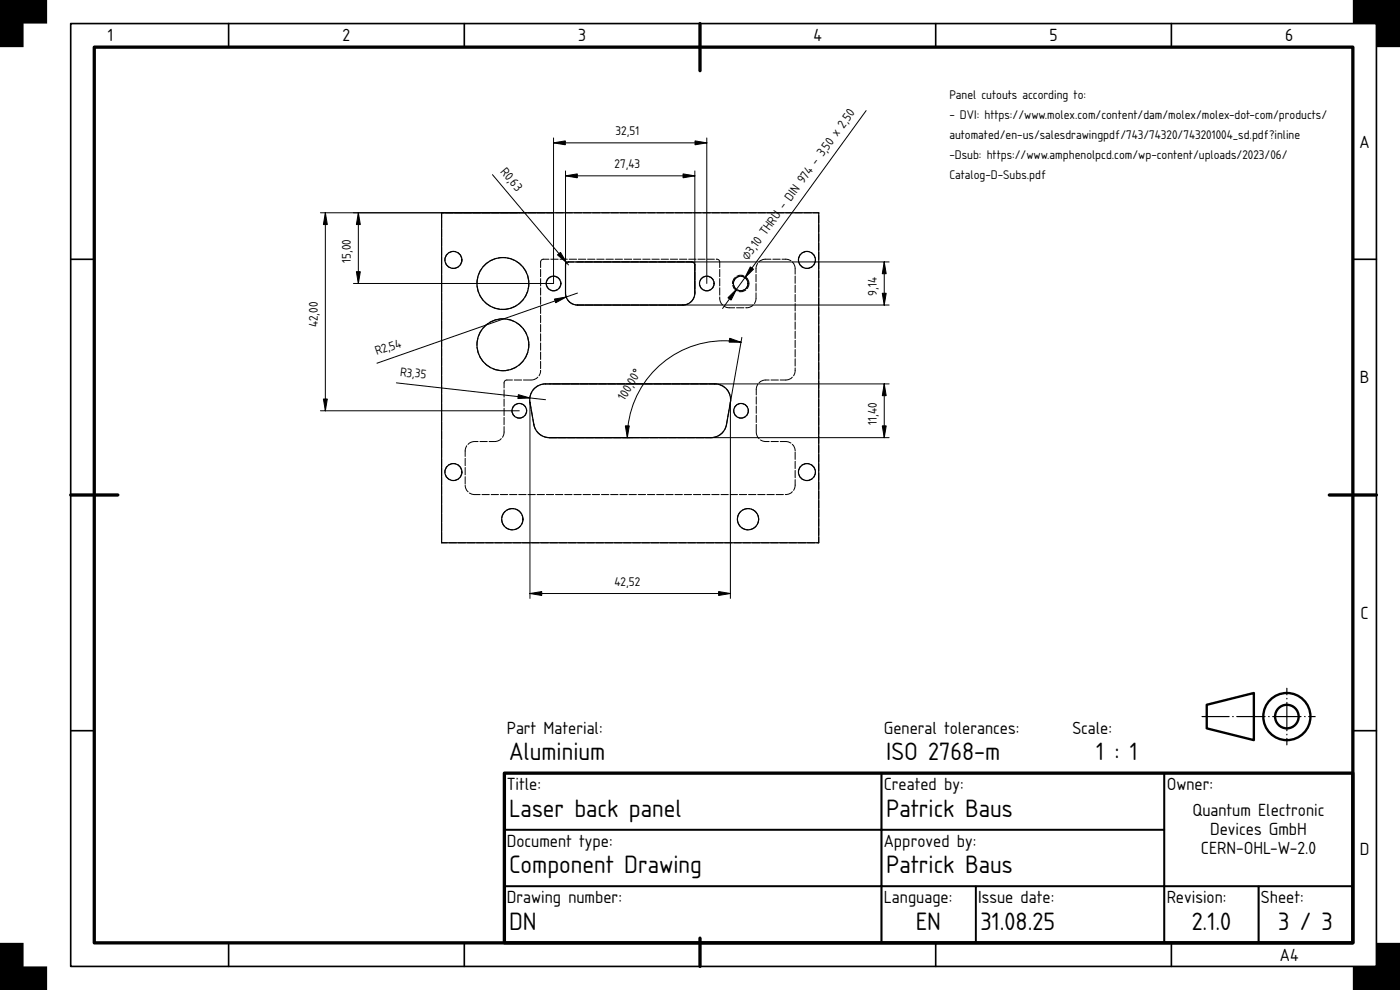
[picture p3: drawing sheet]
<svg xmlns="http://www.w3.org/2000/svg" width="297mm" height="210mm" viewBox="0 0 297 210" stroke-linecap="round" stroke-linejoin="round" font-family="sans-serif">
<path d="M20 10h267v190h-267zM148.5 5v10M15 105h10M282 105h10M107 164h180v36h-180zM148.5 199v6" fill="none" stroke="#000" stroke-width=".7"/>
<g fill="none" stroke="#000" stroke-width=".35">
<path d="M15 5h277v200h-277zM48.5 5v5M98.5 5v5M198.5 5v5M248.5 5v5M15 55h5M287 55h5M15 155h5M287 155h5M107 164h80v12h-80zM107 176h80v12h-80zM187 176h60v12h-60z"/>
<path d="M187 164h60v12h-60zM247 164h40v24h-40zM107 188h80v12h-80zM187 188h20v12h-20zM207 188h40v12h-40zM247 188h20v12h-20zM267 188h20v12h-20zM48.5 200v5M98.5 200v5M198.5 200v5M248.5 200v5"/>
</g>
<path d="M0 0h10v5h-5v5h-5zM287 0h10v10h-5v-5h-5zM0 200h5v5h5v5h-10zM292 200h5v10h-10v-5h5z" fill="#000"/>
<g fill="none" stroke="#000" stroke-width=".5">
<path d="M256 149.5l10-2.5v10l-10-2.5z"/>
<circle cx="273" cy="152" r="5"/>
<circle cx="273" cy="152" r="2.5"/>
</g>
<path d="M255 152h24" fill="none" stroke="#000" stroke-width=".25" stroke-dasharray="6 .7 .1 .7" stroke-dashoffset=".2"/>
<path d="M273 158v-12" fill="none" stroke="#000" stroke-width=".25" stroke-dasharray="6 .7 .1 .7" stroke-dashoffset="4.6"/>
<g fill="#fff">
<path d="M93.7 45.1h80v70h-80z" fill-rule="evenodd"/>
<path d="M113.5 82.3l1.3-.7 .9-.2h35.9a3.4 3.4 0 0 1 3.3 4l-.8 4.7a3.3 3.3 0 0 1-3.3 2.7h-34.2a3.4 3.4 0 0 1-3.3-2.7l-.9-5.2 .2-1.4z" fill-rule="evenodd"/>
<path d="M120.2 55.7l.4-.1h26.2a.63 .63 0 0 1 .6 .6v6a2.54 2.54 0 0 1-2.5 2.5h-22.4a2.54 2.54 0 0 1-2.5-2.5v-6z" fill-rule="evenodd"/>
<circle cx="106.7" cy="60.1" r="5.5"/>
<circle cx="106.7" cy="73.1" r="5.5"/>
<circle cx="108.7" cy="110.1" r="2.25"/>
<circle cx="158.7" cy="110.1" r="2.25"/>
<circle cx="171.2" cy="55.1" r="1.8"/>
<circle cx="96.2" cy="100.1" r="1.8"/>
<circle cx="96.2" cy="55.1" r="1.8"/>
<circle cx="171.2" cy="100.1" r="1.8"/>
<circle cx="157.1" cy="60.1" r="1.55"/>
<circle cx="149.9" cy="60.1" r="1.55"/>
<circle cx="117.4" cy="60.1" r="1.55"/>
<circle cx="110.2" cy="87.1" r="1.55"/>
<circle cx="157.2" cy="87.1" r="1.55"/>
</g>
<g fill="none" stroke="#000" stroke-width=".25">
<path d="M93.7 45.1h80v70h-80zM120.2 55.7l.4-.1h26.2a.63 .63 0 0 1 .6 .6v6a2.54 2.54 0 0 1-2.5 2.5h-22.4a2.54 2.54 0 0 1-2.5-2.5v-6zM113.5 82.3l1.3-.7 .9-.2h35.9a3.4 3.4 0 0 1 3.3 4l-.8 4.7a3.3 3.3 0 0 1-3.3 2.7h-34.2a3.4 3.4 0 0 1-3.3-2.7l-.9-5.2 .2-1.4z"/>
<circle cx="96.2" cy="55.1" r="1.8"/>
<circle cx="171.2" cy="55.1" r="1.8"/>
<circle cx="106.7" cy="60.1" r="5.5"/>
<circle cx="106.7" cy="73.1" r="5.5"/>
<circle cx="117.4" cy="60.1" r="1.55"/>
<circle cx="149.9" cy="60.1" r="1.55"/>
<circle cx="157.1" cy="60.1" r="1.55"/>
<circle cx="110.2" cy="87.1" r="1.55"/>
<circle cx="157.2" cy="87.1" r="1.55"/>
<circle cx="96.2" cy="100.1" r="1.8"/>
<circle cx="108.7" cy="110.1" r="2.25"/>
<circle cx="158.7" cy="110.1" r="2.25"/>
<circle cx="171.2" cy="100.1" r="1.8"/>
</g>
<g fill="none" stroke="#000" stroke-width=".21" stroke-dasharray="1.6 .4" stroke-dashoffset=".4">
<path d="M93.7 45.1v70M98 55.1a1.8 1.8 0 0 1-2.6 1.7 1.8 1.8 0 0 1-.4-3 1.8 1.8 0 0 1 2.9 .9l.1 .4M114.7 55.6v23M114.7 55.6a.6 .6 0 0 1 .6-.6M115.3 55h36.8M120.6 55.6a.63 .63 0 0 0-.6 .6M120.6 55.6h26.2M147.4 56.2a.63 .63 0 0 0-.6-.6M147.4 56.2v6M152.1 55a.6 .6 0 0 1 .6 .6M152.7 55.6v7.7M160.4 57a2 2 0 0 1 2-2"/>
<path d="M162.4 55h4.3M166.7 55a2 2 0 0 1 2 2M168.7 57v21.6M173 55.1a1.8 1.8 0 0 1-2.6 1.7 1.8 1.8 0 0 1-.4-3 1.8 1.8 0 0 1 2.9 .9l.1 .4M173.7 45.1h-80M112.2 73.1a5.5 5.5 0 0 1-8 4.9 5.5 5.5 0 0 1-.8-9.3 5.5 5.5 0 0 1 8.7 3.5l.1 .9M112.2 60.1a5.5 5.5 0 0 1-8 4.9 5.5 5.5 0 0 1-.8-9.3 5.5 5.5 0 0 1 8.7 3.5l.1 .9M114.7 78.6a2 2 0 0 1-2 2M119 60.1a1.55 1.55 0 0 1-2.2 1.5 1.55 1.55 0 0 1-.4-2.6 1.55 1.55 0 0 1 2.5 .6l.1 .5M120 62.2v-6M120 62.2a2.54 2.54 0 0 0 2.5 2.5M144.9 64.7h-22.4"/>
<path d="M144.9 64.7a2.54 2.54 0 0 0 2.5-2.5M151.5 60.1a1.55 1.55 0 0 1-2.2 1.4 1.55 1.55 0 0 1-.4-2.5 1.55 1.55 0 0 1 2.5 .6l.1 .5M154.7 65.3h3.7M154.7 65.3a2 2 0 0 1-2-2M158.7 60.1a1.55 1.55 0 0 1-2.2 1.5 1.55 1.55 0 0 1-.4-2.6 1.55 1.55 0 0 1 2.5 .6l.1 .5M158.9 60.1a1.75 1.75 0 0 1-2.5 1.6 1.75 1.75 0 0 1-.4-2.9 1.75 1.75 0 0 1 2.8 .9l.1 .4M160.4 63.3v-6.3M160.4 63.3a2 2 0 0 1-2 2M168.7 78.6a2 2 0 0 1-2 2M98.7 95.7a2 2 0 0 1 2-2M98.7 95.7v7.2M104.9 93.7h-4.2"/>
<path d="M106.9 81.2a.6 .6 0 0 1 .6-.6M106.9 91.7v-10.5M106.9 91.7a2 2 0 0 1-2 2M107.5 80.6h5.2M111.7 87.1a1.55 1.55 0 0 1-2.2 1.5 1.55 1.55 0 0 1-.4-2.6 1.55 1.55 0 0 1 2.5 .6l.1 .5M113.3 90.1l-.9-4.7M113.3 90.1a3.4 3.4 0 0 0 3.3 2.7M115.7 81.4a3.4 3.4 0 0 0-3.3 4M115.7 81.4h35.9M150.8 92.8h-34.2M150.8 92.8a3.3 3.3 0 0 0 3.3-2.7M154.9 85.4a3.4 3.4 0 0 0-3.3-4"/>
<path d="M154.9 85.4l-.8 4.7M158.8 87.1a1.55 1.55 0 0 1-2.2 1.4 1.55 1.55 0 0 1-.4-2.5 1.55 1.55 0 0 1 2.5 .6l.1 .5M160.4 82.6v9.1M160.4 82.6a2 2 0 0 1 2-2M162.4 93.7a2 2 0 0 1-2-2M166.7 93.7a2 2 0 0 1 2 2M166.7 93.7h-4.3M166.7 80.6h-4.3M93.7 115.1h80M98 100.1a1.8 1.8 0 0 1-2.6 1.7 1.8 1.8 0 0 1-.4-3 1.8 1.8 0 0 1 2.9 .9l.1 .4M100.7 104.9a2 2 0 0 1-2-2M100.7 104.9h66"/>
<path d="M110.9 110.1a2.25 2.25 0 0 1-3.2 2.1 2.25 2.25 0 0 1-.5-3.8 2.25 2.25 0 0 1 3.7 1.1v.6M160.9 110.1a2.25 2.25 0 0 1-3.2 2.1 2.25 2.25 0 0 1-.5-3.8 2.25 2.25 0 0 1 3.7 1.1v.6M168.7 102.9a2 2 0 0 1-2 2M168.7 102.9v-7.2M173 100.1a1.8 1.8 0 0 1-2.6 1.7 1.8 1.8 0 0 1-.4-3 1.8 1.8 0 0 1 2.9 .9l.1 .4M173.7 115.1v-70"/>
</g>
<g fill="none" stroke="#000" stroke-width=".21">
<path d="M104.5 37.1l16.1 19.1M117.4 30.3h32.5M117.4 29.3v30.8h-42.4M120 37.3h27.4M120 36.3v25.9M147.4 36.3v25.9M149.9 29.3v30.8M183.7 23.5l-30.4 41.9M68 45.1h49.4M69 45.1v42M76 45.1v15M122.5 55.6h66.1"/>
<path d="M187.6 55.6v9.1M122.5 62.2l-42.5 14.8M122.5 64.7h66.1M157.2 72.6a20.5 20.5 0 0 0-24.1 20.2M157.4 71.6l-2.5 13.8v41.5M68 87.1h42.2M84.1 81.2l31.6 3.6M112.4 85.4v41.5M116.6 81.4h72M116.6 92.8h72M187.6 81.4v11.4M112.4 125.9h42.5"/>
</g>
<g fill="#000" stroke="#000" stroke-width=".21">
<path d="M117.4 30.3l2.5-.4v.8zM120 37.3l2.5-.4v.8zM144.9 36.9l2.5 .4-2.5 .4zM147.4 29.9l2.5 .4-2.5 .4zM69 45.1l.4 2.5h-.8zM76 45.1l.4 2.5h-.8zM118.3 54.1l.6-.6 1.3 2.2zM159.2 56.6l.7 .5-1.9 1.8zM187.6 55.6l.4 2.5h-.8zM75.6 57.6h.8l-.4 2.5zM117.6 63.4l2.5-.4-2.2 1.2zM154.4 63.2l1.8-1.8-1.1 2.3z"/>
<path d="M154.8 71.8l2.4 .8h-2.5zM187.2 62.2h.8l-.4 2.5zM68.6 84.6h.8l-.4 2.5zM110 83.7l2.4 .7-2.5 .1zM132.7 90.3h.8l-.4 2.5zM187.6 81.4l.4 2.5h-.8zM187.2 90.3h.8l-.4 2.5zM112.4 125.9l2.5-.4v.8zM152.4 125.5l2.5 .4-2.5 .4z"/>
</g>
<g font-size="5">
<text x="108" y="161.2">Aluminium</text>
<text x="188" y="161.2">ISO 2768-m</text>
<text x="232.6" y="161.2">1 : 1</text>
<text x="108" y="173.2">Laser back panel</text>
<text x="188" y="173.2">Patrick Baus</text>
<text x="108" y="185.2">Component Drawing</text>
<text x="188" y="185.2">Patrick Baus</text>
<text x="108" y="197.2">DN</text>
<text x="194.3" y="197.2">EN</text>
<text x="208" y="197.2">31.08.25</text>
<text x="252.8" y="197.2">2.1.0</text>
<text x="271.2" y="197.2">3 / 3</text>
</g>
<g font-size="3.5">
<text x="22.9" y="8.8">1</text>
<text x="72.7" y="8.8">2</text>
<text x="122.7" y="8.8">3</text>
<text x="172.6" y="8.8">4</text>
<text x="222.6" y="8.8">5</text>
<text x="272.6" y="8.8">6</text>
<text x="288.4" y="31.3">A</text>
<text x="288.5" y="81.3">B</text>
<text x="288.6" y="131.3">C</text>
<text x="107.5" y="155.6">Part Material:</text>
<text x="187.5" y="155.6">General tolerances:</text>
<text x="227.5" y="155.6">Scale:</text>
<text x="107.5" y="167.6">Title:</text>
<text x="187.5" y="167.6">Created by:</text>
<text x="247.5" y="167.6">Owner:</text>
<text x="253" y="173.1">Quantum Electronic</text>
<text x="107.5" y="179.6">Document type:</text>
<text x="187.5" y="179.6">Approved by:</text>
<text x="256.7" y="177.1">Devices GmbH</text>
<text x="254.8" y="181.1">CERN-OHL-W-2.0</text>
<text x="288.5" y="181.3">D</text>
<text x="107.5" y="191.6">Drawing number:</text>
<text x="187.5" y="191.6">Language:</text>
<text x="207.5" y="191.6">Issue date:</text>
<text x="247.5" y="191.6">Revision:</text>
<text x="267.5" y="191.6">Sheet:</text>
<text x="271.5" y="203.8">A4</text>
</g>
<g font-size="2.5">
<text x="201.4" y="21.1">Panel cutouts according to:</text>
<text x="130.6" y="28.7">32,51</text>
<text x="201.4" y="25.3">- DVI: https://www.molex.com/content/dam/molex/molex-dot-com/products/</text>
<text x="201.4" y="29.5">automated/en-us/salesdrawingpdf/743/74320/743201004_sd.pdf?inline</text>
<text x="130.4" y="35.7">27,43</text>
<text x="201.4" y="33.7">-Dsub: https://www.amphenolpcd.com/wp-content/uploads/2023/06/</text>
<text x="106" y="36.4" transform="rotate(50 106 36.4)">R0,63</text>
<text x="201.4" y="37.9">Catalog-D-Subs.pdf</text>
<text x="74.5" y="55.7" transform="rotate(-90 74.5 55.7)">15,00</text>
<text x="158.6" y="55.4" transform="rotate(-54 158.6 55.4)">⌀3,10 THRU - DIN 974 - 3,50 x 2,50</text>
<text x="186" y="62.7" transform="rotate(-90 186 62.7)">9,14</text>
<text x="67.5" y="69.4" transform="rotate(-90 67.5 69.4)">42,00</text>
<text x="80" y="75.4" transform="rotate(-19 80 75.4)">R2,54</text>
<text x="84.8" y="79.7" transform="rotate(6 84.8 79.7)">R3,35</text>
<text x="132.5" y="85.1" transform="rotate(-59 132.5 85.1)">100,00°</text>
<text x="186" y="90.1" transform="rotate(-90 186 90.1)">11,40</text>
<text x="130.4" y="124.3">42,52</text>
</g>
</svg>
